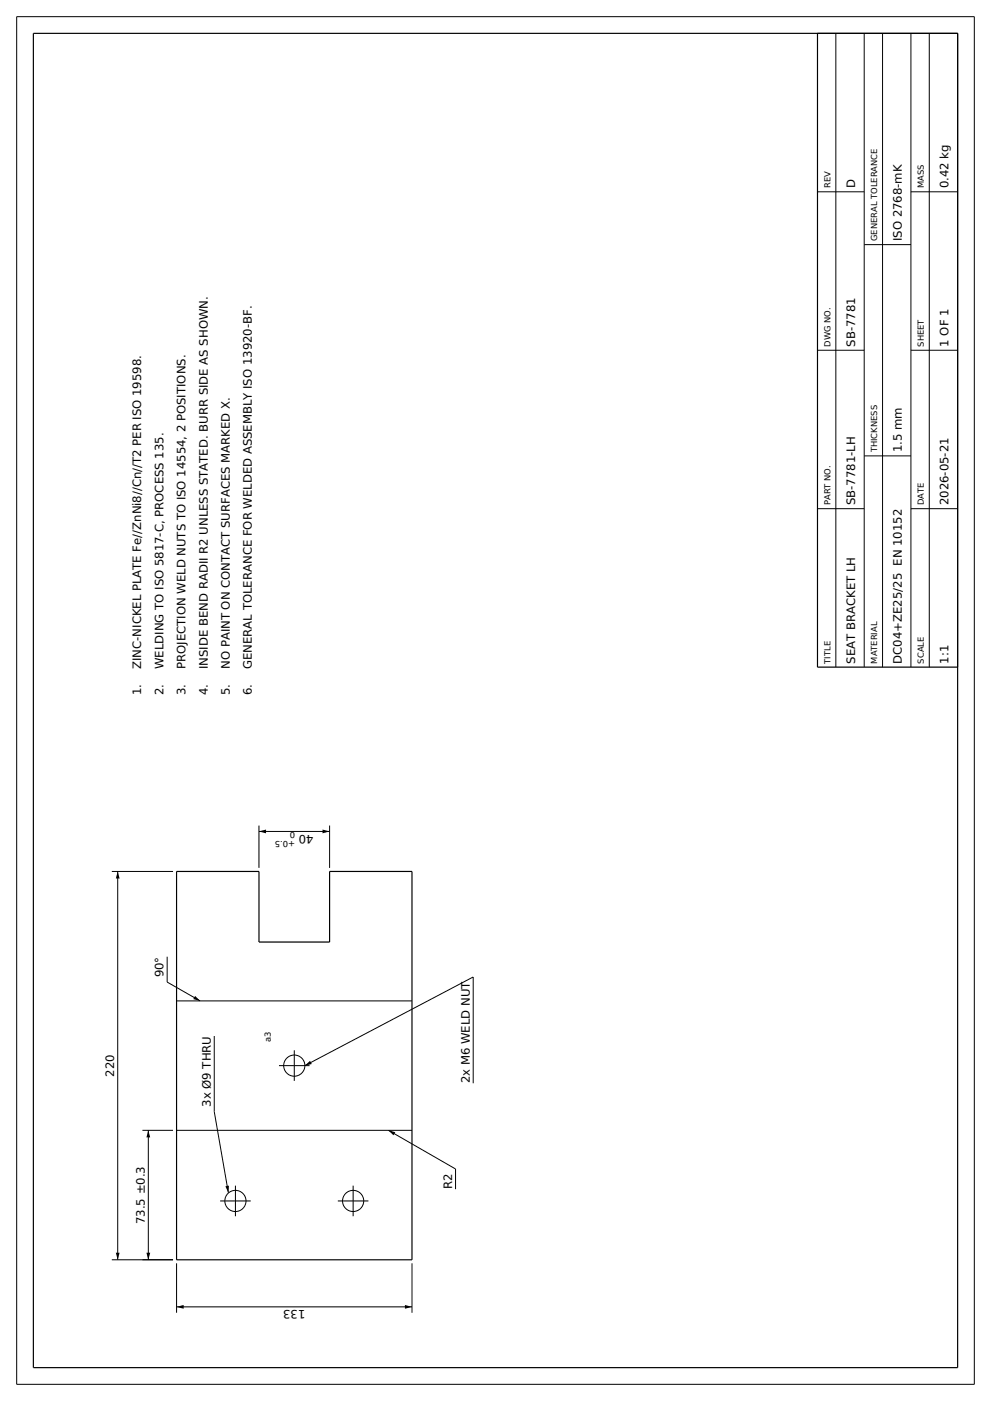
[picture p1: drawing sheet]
<svg xmlns="http://www.w3.org/2000/svg" width="297mm" height="420mm" viewBox="0 0 297 420" stroke-linecap="round" stroke-linejoin="round" font-family="sans-serif">
<g fill="none" stroke="#000" stroke-width=".3">
<path d="M5 5h287v410h-287zM250.5 10v190M259 10v190M264.5 10v190M273 10v190M278.5 10v190M245 57.5h14M273 57.5h14M259 73.3h14M245 105h14M273 105h14M259 136.7h14"/>
<path d="M245 152.5h14M273 152.5h14M77.6 247.5v12.7M77.6 249.3h21.2M98.8 247.5v12.7M33.5 261.2h18.4M35.3 261.2v116.5M50.1 286.8v7.6l9.9 5.7M52.9 300.1h70.6M64.2 310.6v22.6l4.2 24.4M83.6 319.5h9.2M88.2 314.9v9.1"/>
<path d="M91.4 319.5l50.4-26.6v31.8M42.7 338.9h9.2M44.4 338.9v38.8M52.9 338.9h70.6M116.4 338.9l20.1 11.5v6.1M70.6 355.4v9.2M105.8 355.4v9.2M33.5 377.7h18.4M52.9 378.7v14.8M66 360h9.1M101.2 360h9.2M123.5 378.7v14.8"/>
<path d="M52.9 391.8h70.6"/>
<circle cx="88.2" cy="319.5" r="3.2"/>
<circle cx="70.6" cy="360" r="3.2"/>
<circle cx="105.8" cy="360" r="3.2"/>
</g>
<path d="M10 10h277v400h-277zM245 10v190h42M52.9 261.2h24.7v21.2h21.2v-21.2h24.7v116.5h-70.6z" fill="none" stroke="#000" stroke-width=".35"/>
<path d="M77.6 249.3l2.1-.6v1.1zM96.7 248.7l2.1 .6-2.1 .5zM35.3 261.2l.5 2.2h-1.1zM58.5 298.6l1.5 1.5-2.1-.6zM91.4 319.5l1.5-1.5 .5 1zM44.4 338.9l.6 2.1h-1.1zM116.4 338.9l2.1 .5-.6 1zM67.6 355.6l1-.2-.2 2.2zM34.7 375.5h1.1l-.5 2.2zM43.9 375.5h1.1l-.6 2.2zM52.9 391.8l2.1-.6v1.1zM121.4 391.2l2.1 .6-2.1 .5z" fill="#000"/>
<g font-size="3.5">
<text x="256.3" y="56.4" transform="rotate(-90 256.3 56.4)">D</text>
<text x="284.3" y="56.4" transform="rotate(-90 284.3 56.4)">0.42 kg</text>
<text x="270.3" y="72.3" transform="rotate(-90 270.3 72.3)">ISO 2768-mK</text>
<text x="256.3" y="103.9" transform="rotate(-90 256.3 103.9)">SB-7781</text>
<text x="284.3" y="103.9" transform="rotate(-90 284.3 103.9)">1 OF 1</text>
<text x="270.3" y="135.6" transform="rotate(-90 270.3 135.6)">1.5 mm</text>
<text x="256.3" y="151.4" transform="rotate(-90 256.3 151.4)">SB-7781-LH</text>
<text x="284.3" y="151.4" transform="rotate(-90 284.3 151.4)">2026-05-21</text>
<text x="42.3" y="200.6" transform="rotate(-90 42.3 200.6)">ZINC-NICKEL PLATE Fe//ZnNi8//Cn//T2 PER ISO 19598.</text>
<text x="49" y="200.6" transform="rotate(-90 49 200.6)">WELDING TO ISO 5817-C, PROCESS 135.</text>
<text x="55.6" y="200.6" transform="rotate(-90 55.6 200.6)">PROJECTION WELD NUTS TO ISO 14554, 2 POSITIONS.</text>
<text x="62.2" y="200.6" transform="rotate(-90 62.2 200.6)">INSIDE BEND RADII R2 UNLESS STATED. BURR SIDE AS SHOWN.</text>
<text x="68.9" y="200.6" transform="rotate(-90 68.9 200.6)">NO PAINT ON CONTACT SURFACES MARKED X.</text>
<text x="75.5" y="200.6" transform="rotate(-90 75.5 200.6)">GENERAL TOLERANCE FOR WELDED ASSEMBLY ISO 13920-BF.</text>
<text x="256.3" y="198.9" transform="rotate(-90 256.3 198.9)">SEAT BRACKET LH</text>
<text x="270.3" y="198.9" transform="rotate(-90 270.3 198.9)">DC04+ZE25/25 EN 10152</text>
<text x="284.3" y="198.9" transform="rotate(-90 284.3 198.9)">1:1</text>
<text x="42.3" y="208.3" transform="rotate(-90 42.3 208.3)">1.</text>
<text x="49" y="208.3" transform="rotate(-90 49 208.3)">2.</text>
<text x="55.6" y="208.3" transform="rotate(-90 55.6 208.3)">3.</text>
<text x="62.2" y="208.3" transform="rotate(-90 62.2 208.3)">4.</text>
<text x="68.9" y="208.3" transform="rotate(-90 68.9 208.3)">5.</text>
<text x="75.5" y="208.3" transform="rotate(-90 75.5 208.3)">6.</text>
<text x="94" y="250.3" transform="rotate(-180 94 250.3)">40</text>
<text x="49" y="293" transform="rotate(-90 49 293)">90°</text>
<text x="34.2" y="322.8" transform="rotate(-90 34.2 322.8)">220</text>
<text x="140.8" y="324.7" transform="rotate(-90 140.8 324.7)">2x M6 WELD NUT</text>
<text x="63.1" y="331.8" transform="rotate(-90 63.1 331.8)">3x Ø9 THRU</text>
<text x="135.5" y="356.5" transform="rotate(-90 135.5 356.5)">R2</text>
<text x="43.4" y="366.9" transform="rotate(-90 43.4 366.9)">73.5 ±0.3</text>
<text x="91.5" y="392.8" transform="rotate(-180 91.5 392.8)">133</text>
</g>
<g font-size="2.5">
<text x="248.8" y="56.4" transform="rotate(-90 248.8 56.4)">REV</text>
<text x="276.9" y="56.4" transform="rotate(-90 276.9 56.4)">MASS</text>
<text x="262.8" y="72.3" transform="rotate(-90 262.8 72.3)">GENERAL TOLERANCE</text>
<text x="248.8" y="103.9" transform="rotate(-90 248.8 103.9)">DWG NO.</text>
<text x="276.9" y="103.9" transform="rotate(-90 276.9 103.9)">SHEET</text>
<text x="262.8" y="135.6" transform="rotate(-90 262.8 135.6)">THICKNESS</text>
<text x="248.8" y="151.4" transform="rotate(-90 248.8 151.4)">PART NO.</text>
<text x="276.9" y="151.4" transform="rotate(-90 276.9 151.4)">DATE</text>
<text x="248.8" y="198.9" transform="rotate(-90 248.8 198.9)">TITLE</text>
<text x="262.8" y="198.9" transform="rotate(-90 262.8 198.9)">MATERIAL</text>
<text x="276.9" y="198.9" transform="rotate(-90 276.9 198.9)">SCALE</text>
<text x="88.5" y="249.5" transform="rotate(-180 88.5 249.5)">0</text>
<text x="88.5" y="252.1" transform="rotate(-180 88.5 252.1)">+0.5</text>
<text x="81.1" y="312.4" transform="rotate(-90 81.1 312.4)">a3</text>
</g>
</svg>
